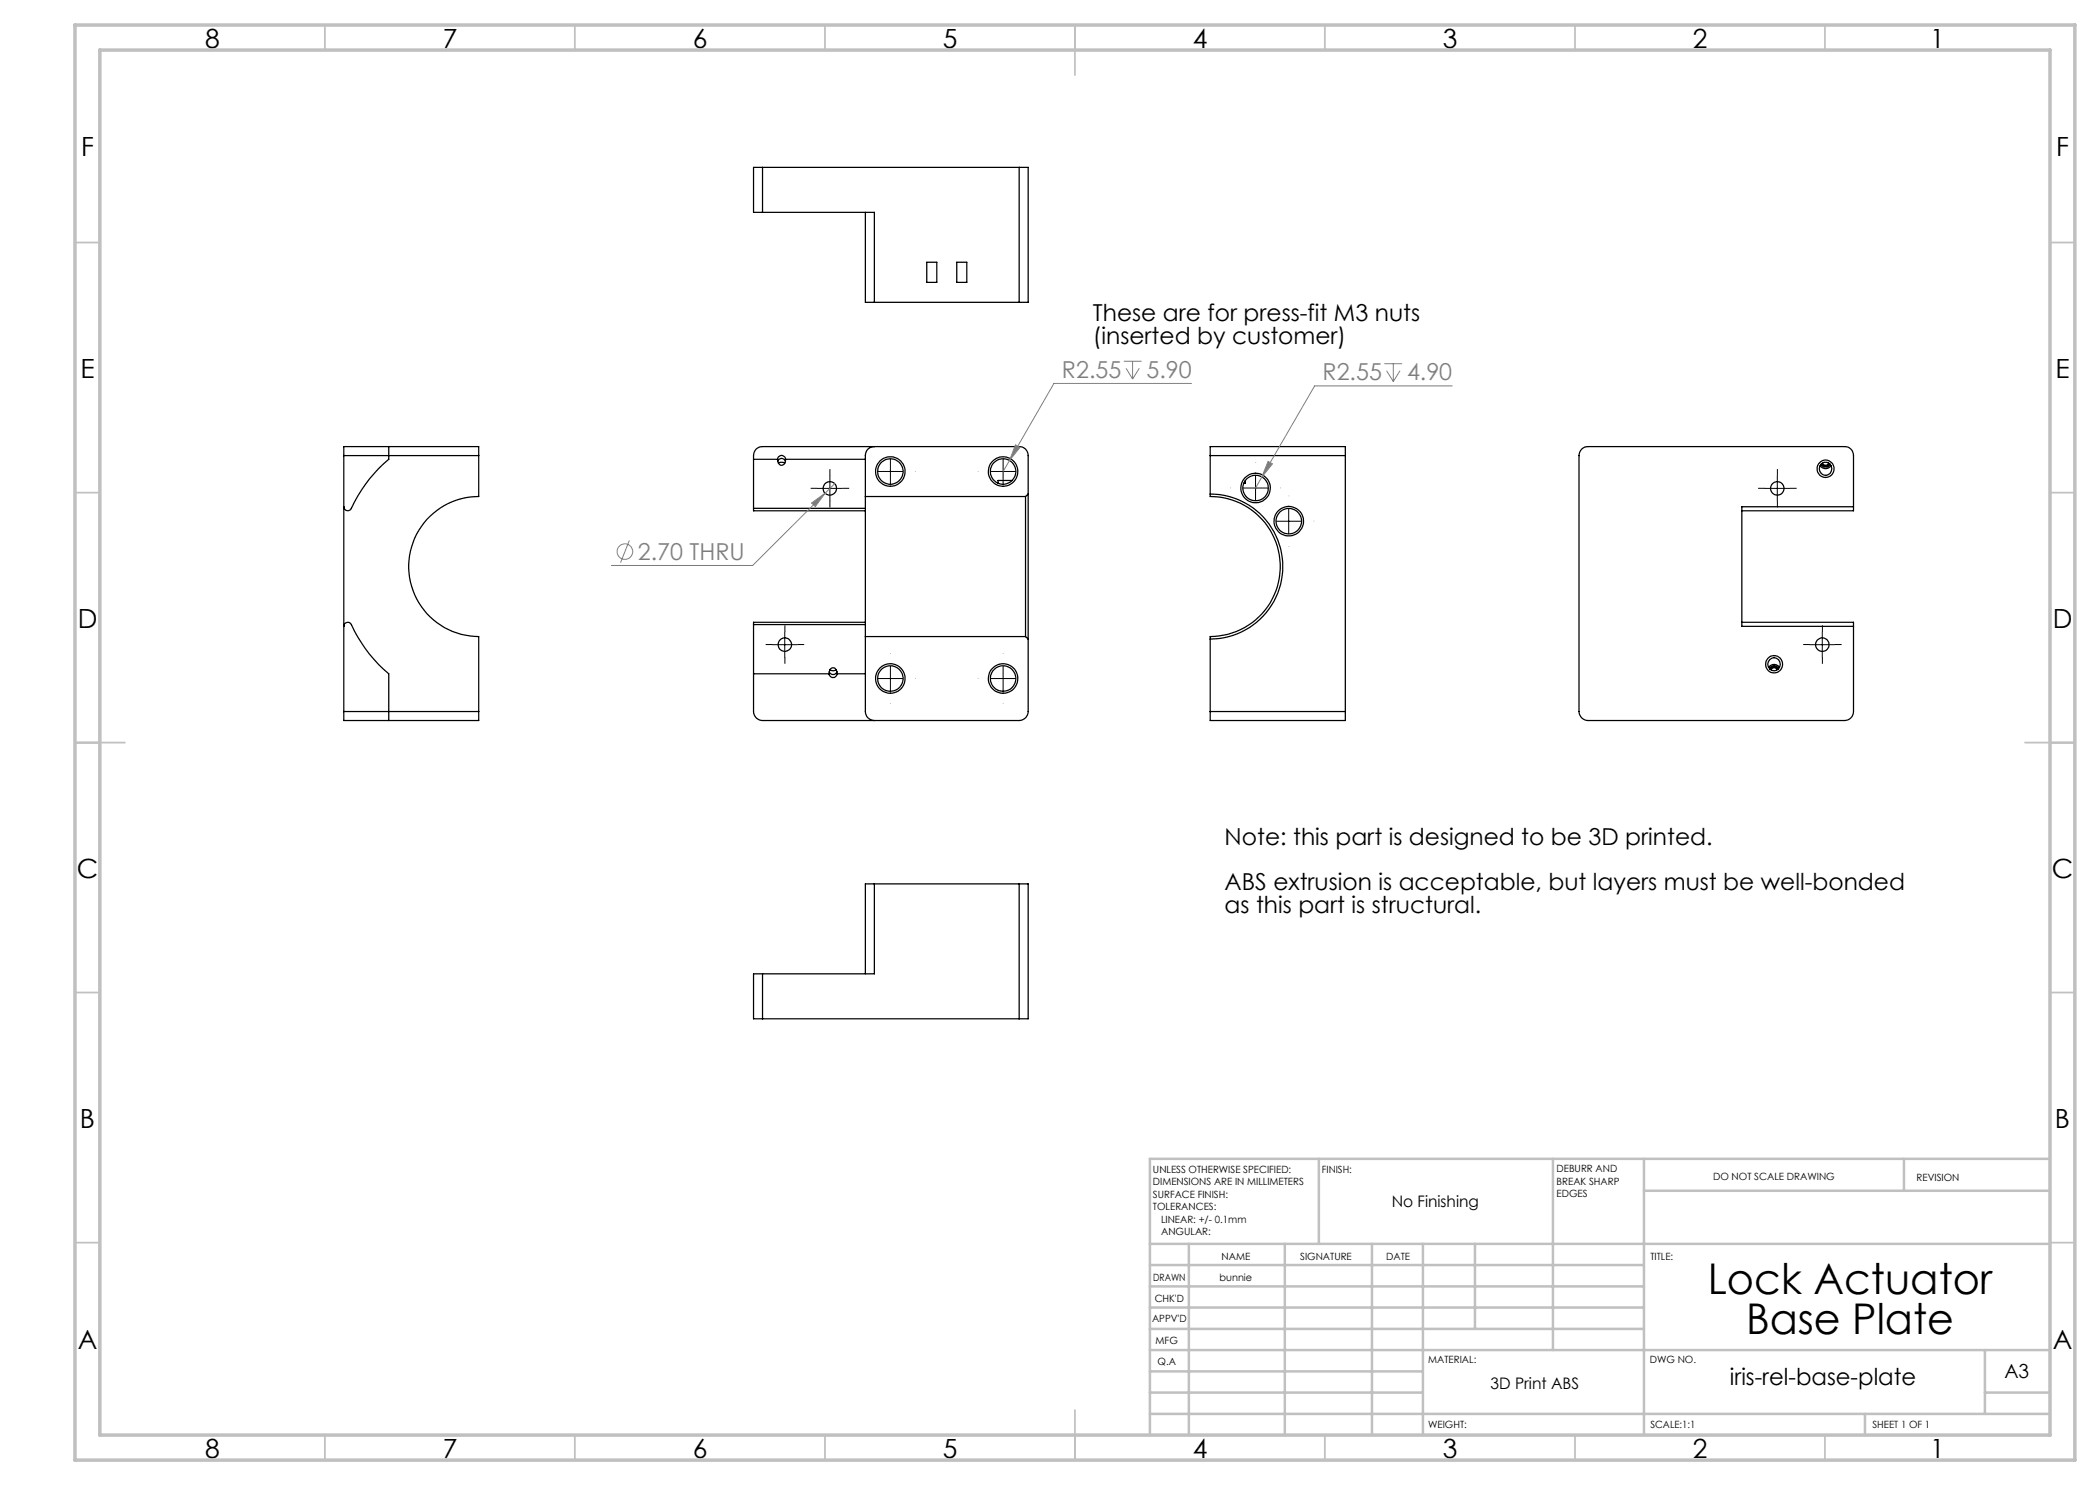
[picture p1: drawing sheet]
<svg xmlns="http://www.w3.org/2000/svg" width="420mm" height="297mm" viewBox="0 0 420 297" stroke-linecap="round" stroke-linejoin="round" font-family="sans-serif">
<g fill="none" stroke="#000" stroke-width=".25">
<path d="M152.5 33.5h-1.8v9h1.8M152.5 33.5v9M152.5 33.5h51.3M203.8 33.5h1.8v27h-1.8M203.8 33.5v27M152.5 42.5h22.4v18M173.1 42.5v18h1.8M185.3 52.5h2.1v4h-2.1zM191.3 52.5h2.1v4h-2.1zM174.9 60.5h28.9M68.8 91.1v-1.8h26.9v1.8M68.8 91.1h26.9"/>
<path d="M68.8 91.1v51.2M77.8 89.3v2.6a28.8 28.8 0 0 0-7.6 9.9 .79 .79 0 0 1-.9 .3 .79 .79 0 0 1-.5-.8M95.7 91.1v8.2a14 14 0 0 0-14 14 14 14 0 0 0 14 14v15M150.7 91.9a1.97 1.97 0 0 1 1.8-2.6h51.3a1.75 1.75 0 0 1 1.8 1.8v7.7M150.7 91.9v9.8M150.7 91.9h4.8M155.5 91.9a.88 .88 0 0 0 .2 .9 .88 .88 0 0 0 1 .2l.4-.6v-.5M155.5 91.9a.81 .81 0 0 1 .8-.8 .81 .81 0 0 1 .8 .8M155.7 92.6l.4-.1 .9 .1M157.1 92.2a.81 .81 0 0 0-.8-.5 .81 .81 0 0 0-.8 .6M157.1 91.9h16M173.1 99.3v28"/>
<path d="M173.1 99.3h32M174.9 89.3a1.75 1.75 0 0 0-1.8 1.8v8.2M202.4 96.1h-2.8v.6M205.1 99.3v28M205.6 98.8v29M205.6 98.8l-.5 .5M242 91.1v-1.8h27.1v1.8M242 98.8a14.5 14.5 0 0 1 14.5 14.5 14.5 14.5 0 0 1-14.5 14.5M242 91.1v8.2a14 14 0 0 1 14.1 14 14 14 0 0 1-14.1 14v15M242 91.1h27.1M249.1 96.1v.6h-.4M269.1 91.1v51.2"/>
<path d="M364 93.1a1.26 1.26 0 0 0 2.2 0M364.3 92.7a.82 .82 0 0 0 .8 .5 .82 .82 0 0 0 .8-.5M364.5 92.6a.66 .66 0 0 0 .6 .5 .66 .66 0 0 0 .6-.5M366 92.8a.98 .98 0 0 1-.9 .6 .98 .98 0 0 1-.9-.6M150.7 101.7v.5h22.4M150.7 101.7h22.4M370.7 101.3v-10.2a1.75 1.75 0 0 0-1.8-1.8h-51.3a1.75 1.75 0 0 0-1.8 1.8v51.2a1.81 1.81 0 0 0 1.8 1.8h51.3a1.81 1.81 0 0 0 1.8-1.8v-17M370.7 101.3v.9h-22.3M370.7 101.3h-22.3v24h22.3M68.8 125.3a.8 .8 0 0 1 .6-.8 .8 .8 0 0 1 .9 .4 28 28 0 0 0 7.5 9.9v9.3M150.7 124.9v9.9M150.7 134.8h15.1"/>
<path d="M150.7 124.9h22.4M165.8 134.8a.93 .93 0 0 1 1.1-1.2l.4 .4 .1 .8M165.8 134.8a.81 .81 0 0 0 .8 .7 .81 .81 0 0 0 .8-.7M166 133.9l.6 .3 .7-.3M167.4 134.3a.82 .82 0 0 1-.8 .6 .82 .82 0 0 1-.8-.5M167.4 134.8h5.7M173.1 127.3v15a1.81 1.81 0 0 0 1.8 1.8M173.1 124.5h-22.4v.4M173.1 127.3h32M205.1 127.3l.5 .5M205.6 127.8v14.5a1.81 1.81 0 0 1-1.8 1.8h-51.3a1.81 1.81 0 0 1-1.8-1.8v-7.5M348.4 124.5h22.3v.8"/>
<path d="M353.7 133.5a1.26 1.26 0 0 1 2.2 0M353.9 133.8a.97 .97 0 0 1 .9-.6 .97 .97 0 0 1 .9 .6M354 133.9a.81 .81 0 0 1 .8-.6 .81 .81 0 0 1 .8 .6M354.2 133.9a.68 .68 0 0 1 .6-.3 .68 .68 0 0 1 .6 .3M68.8 142.3v1.8h26.9v-1.8M68.8 142.3h26.9M242 142.3v1.8h27.1v-1.8M242 142.3h27.1M174.9 176.8h-1.8v18M174.9 176.8v18h-22.4M174.9 176.8h28.9M203.8 176.8h1.8v27h-1.8"/>
<path d="M203.8 176.8v27M152.5 194.8h-1.8v9h1.8M152.5 194.8v9M152.5 203.8h51.3"/>
<circle cx="166" cy="97.7" r="1.35"/>
<circle cx="178.1" cy="94.3" r="2.55"/>
<circle cx="178.1" cy="94.3" r="2.96"/>
<circle cx="200.6" cy="94.3" r="2.55"/>
<circle cx="200.6" cy="94.3" r="2.96"/>
<circle cx="251.1" cy="97.6" r="2.54"/>
<circle cx="251.1" cy="97.6" r="2.96"/>
<circle cx="355.5" cy="97.7" r="1.34"/>
<circle cx="365.1" cy="93.8" r="1.29"/>
<circle cx="365.1" cy="93.8" r="1.72"/>
<circle cx="257.8" cy="104.2" r="2.96"/>
<circle cx="257.8" cy="104.2" r="2.54"/>
<circle cx="157" cy="128.9" r="1.36"/>
<circle cx="178.1" cy="135.7" r="2.54"/>
<circle cx="178.1" cy="135.7" r="2.95"/>
<circle cx="200.6" cy="135.7" r="2.95"/>
<circle cx="200.6" cy="135.7" r="2.54"/>
<circle cx="354.8" cy="132.8" r="1.71"/>
<circle cx="354.8" cy="132.8" r="1.28"/>
<circle cx="364.5" cy="128.9" r="1.35"/>
</g>
<g fill="none" stroke="#808080" stroke-width=".2">
<path d="M224.8 72.2h3.5M225.2 73.7l1.3 2.1M226.5 72.2v3.6M227.9 73.7l-1.4 2.1M238.3 76.7h-27.5l-8.9 15.4M276.9 72.7h3.5M277.3 74.2l1.4 2.1M278.7 72.7v3.6M280 74.2l-1.3 2.1M290.4 77.2h-27.5l-10.5 18.2M166.9 96.7l-16.4 16.4h-28.2M201.9 92.1l-1.3 2.2"/>
<path d="M203.1 89l.9 .5-2.1 2.6zM252.4 95.4l-1.3 2.2M253.6 92.3l.9 .5-2.1 2.6zM125.9 108.1l-1.8 4.4M162.3 100.6l2.7-2-1.9 2.7z"/>
<circle cx="125" cy="110.3" r="1.56"/>
</g>
<g fill="none" stroke="#000" stroke-width=".2" stroke-dasharray="15.2 1.3 1.3 1.3" stroke-linecap="butt">
<path d="M163.5 97.7h-1.4M166 95.2v-1.4M168.5 97.7h1.3M173.1 94.3h-.1M178.1 89.3v-.1M200.6 89.3v-.1M205.6 94.3h.1M251.1 92.6v-.1M256.1 97.6h.1M353 97.7h-1.4M355.5 95.2v-1.4M358 97.7h1.3"/>
<path d="M166 100.2v1.3M252.8 104.2h-.1M257.8 109.2v.1M355.5 100.2v1.3M154.5 128.9h-1.4M157 126.4v-1.3M157 131.4v1.4M159.5 128.9h1.3M173.1 135.7h-.1M178.1 130.7v-.1M200.6 130.7v-.1M205.6 135.7h.1"/>
<path d="M362 128.9h-1.4M364.5 126.4v-1.3M364.5 131.4v1.4M367 128.9h1.3"/>
</g>
<g fill="none" stroke="#000" stroke-width=".2">
<path d="M163.5 97.7h5M166 95.2v5M175.6 94.3h5M178.1 91.8v5M198.1 94.3h5M200.6 91.8v5M248.6 97.6h5M251.1 95.1v5M353 97.7h5M355.5 95.2v5M255.3 104.2h4.9M257.7 101.7v5"/>
<path d="M154.5 128.9h5M157 126.4v5M175.6 135.7h5M178.1 133.2v5M198.1 135.7h5M200.6 133.2v5M361.9 128.9h5.1M364.5 126.4v5"/>
</g>
<g fill="none" stroke="#c0c0c0" stroke-width=".35">
<path d="M65 5v5M115 5v5M165 5v5M215 5v10M265 5v5M315 5v5M365 5v5M15 48.5h5M410 48.5h5M15 98.5h5M410 98.5h5M15 148.5h10"/>
<path d="M405 148.5h10M15 198.5h5M410 198.5h5M15 248.5h5M410 248.5h5M65 287v5M115 287v5M165 287v5M215 282v10M265 287v5M315 287v5M365 287v5"/>
</g>
<g fill="none" stroke="#c0c0c0" stroke-width=".5">
<path d="M263.8 231.8v17M310.6 231.8v38.2M328.8 231.8v55.2M328.8 238.2h81.2M380.8 231.8v6.4M410 231.8h-180v55.2M230 248.8h180M230 257.3h98.8M230 253h98.8M237.8 248.8v38.2M257 248.8v38.2M274.4 248.8v38.2"/>
<path d="M284.6 248.8v38.2M295 248.8v17M230 265.8h98.8M230 261.5h98.8M230 278.5h54.6M230 274.3h54.6M230 270h180M397 278.5h13M397 270v12.8M230 282.8h180M373 282.8v4.2"/>
</g>
<path d="M15 5h400v287h-400zM20 10h390v277h-390z" fill="none" stroke="#c0c0c0" stroke-width=".7"/>
<path d="M203.1 89l-1.2 3.1 2.1-2.6zM162.3 100.6l.8 .7 1.9-2.7zM253.6 92.3l-1.2 3.1 2.1-2.6z" fill="#808080"/>
<g font-size="8.5">
<text x="341.6" y="258.8">Lock Actuator</text>
<text x="349.2" y="266.9">Base Plate</text>
</g>
<g font-size="5.3">
<text x="41" y="9.5">8</text>
<text x="88.5" y="9.5">7</text>
<text x="138.5" y="9.5">6</text>
<text x="188.5" y="9.5">5</text>
<text x="238.5" y="9.5">4</text>
<text x="288.5" y="9.5">3</text>
<text x="338.5" y="9.5">2</text>
<text x="386" y="9.5">1</text>
<text x="16.2" y="31.3">F</text>
<text x="411.2" y="31.3">F</text>
<text x="16.1" y="75.5">E</text>
<text x="411.1" y="75.5">E</text>
<text x="15.5" y="125.5">D</text>
<text x="410.5" y="125.5">D</text>
<text x="15.4" y="175.5">C</text>
<text x="410.4" y="175.5">C</text>
<text x="16" y="225.5">B</text>
<text x="411" y="225.5">B</text>
<text x="15.5" y="269.8">A</text>
<text x="410.5" y="269.8">A</text>
<text x="41" y="291.5">8</text>
<text x="88.5" y="291.5">7</text>
<text x="138.5" y="291.5">6</text>
<text x="188.5" y="291.5">5</text>
<text x="238.5" y="291.5">4</text>
<text x="288.5" y="291.5">3</text>
<text x="338.5" y="291.5">2</text>
<text x="386" y="291.5">1</text>
</g>
<g font-size="4.7">
<text x="218.6" y="64.3">These are for press-fit M3 nuts</text>
<text x="218.6" y="68.8">(inserted by customer)</text>
<text x="244.9" y="169">Note: this part is designed to be 3D printed.</text>
<text x="244.9" y="178.1">ABS extrusion is acceptable, but layers must be well-bonded</text>
<text x="244.9" y="182.6">as this part is structural.</text>
<text x="346" y="277">iris-rel-base-plate</text>
</g>
<g font-size="4.7" fill="#808080">
<text x="212.4" y="75.6">R2.55</text>
<text x="229.3" y="75.6">5.90</text>
<text x="264.5" y="76.1">R2.55</text>
<text x="281.4" y="76.1">4.90</text>
<text x="127.6" y="112">2.70 THRU</text>
</g>
<text font-size="3.9" x="400.9" y="275.5">A3</text>
<g font-size="3.2">
<text x="278.4" y="241.4">No Finishing</text>
<text x="298.1" y="277.9">3D Print ABS</text>
</g>
<g font-size="2">
<text x="230.6" y="234.6">UNLESS OTHERWISE SPECIFIED:</text>
<text x="230.6" y="237.1">DIMENSIONS ARE IN MILLIMETERS</text>
<text x="230.6" y="239.6">SURFACE FINISH:</text>
<text x="264.4" y="234.6">FINISH:</text>
<text x="311.3" y="234.5">DEBURR AND</text>
<text x="311.3" y="237">BREAK SHARP</text>
<text x="311.3" y="239.5">EDGES</text>
<text x="342.6" y="236">DO NOT SCALE DRAWING</text>
<text x="383.3" y="236.2">REVISION</text>
<text x="230.6" y="242.1">TOLERANCES:</text>
<text x="232.2" y="244.6">LINEAR: +/- 0.1mm</text>
<text x="232.2" y="247.1">ANGULAR:</text>
<text x="244.3" y="252">NAME</text>
<text x="260" y="251.9">SIGNATURE</text>
<text x="277.2" y="251.9">DATE</text>
<text x="330.1" y="251.9">TITLE:</text>
<text x="230.6" y="256.1">DRAWN</text>
<text x="243.9" y="256.1">bunnie</text>
<text x="230.9" y="260.3">CHK'D</text>
<text x="230.4" y="264.4">APPV'D</text>
<text x="231.1" y="268.8">MFG</text>
<text x="231.5" y="273">Q.A</text>
<text x="285.6" y="272.5">MATERIAL:</text>
<text x="330" y="272.5">DWG NO.</text>
<text x="285.6" y="285.5">WEIGHT:</text>
<text x="330.1" y="285.6">SCALE:1:1</text>
<text x="374.5" y="285.6">SHEET 1 OF 1</text>
</g>
</svg>
